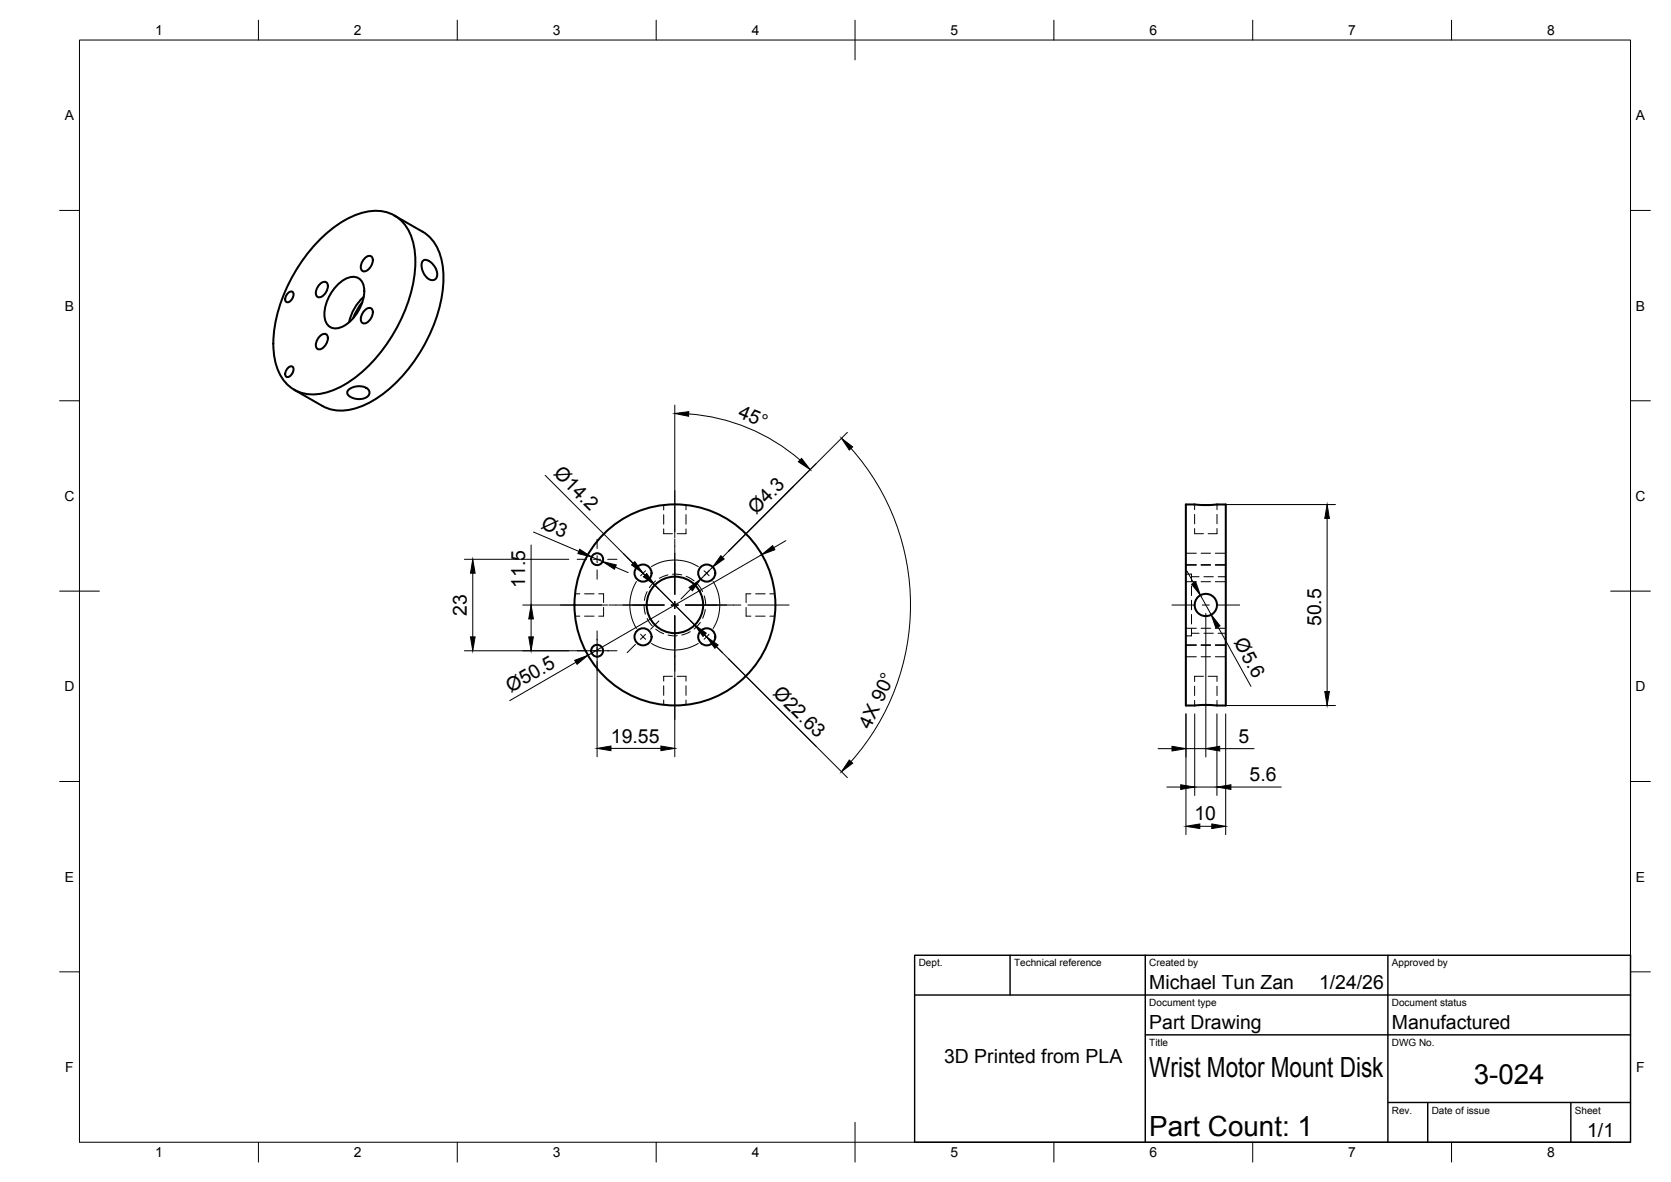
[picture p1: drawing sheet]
<svg xmlns="http://www.w3.org/2000/svg" width="420mm" height="297mm" viewBox="0 0 420 297" stroke-linecap="round" stroke-linejoin="round" font-family="sans-serif">
<!-- layer: Visible -->
<g fill="none" stroke="#000" stroke-width=".51">
<path d="M80.7 60a23 23 0 0 1 12.5-6.9 9.4 9.4 0 0 1 10.5 7.3 28.8 28.8 0 0 1-2.2 18.4 38.6 38.6 0 0 1-14.9 17.9 14.2 14.2 0 0 1-10.8 2 10.2 10.2 0 0 1-6.8-8.6 32.4 32.4 0 0 1 4.5-20.5 41.6 41.6 0 0 1 7.2-9.6zM99.2 54.2l7.1 4a11.8 11.8 0 0 1 5.1 9.9 37.4 37.4 0 0 1-8.9 24.9 26.3 26.3 0 0 1-14.8 10 10 10 0 0 1-6.7-1l-7-4.1M72.4 73.6a.77 .77 0 0 1 1.4 0 1.95 1.95 0 0 1-1.7 2.4 1.29 1.29 0 0 1 0-2zM80.5 71.3a1.08 1.08 0 0 1 1.5-.4 1.08 1.08 0 0 1 .4 1.5l-.4 1a1.74 1.74 0 0 1-2.3 1.1 2.58 2.58 0 0 1 .8-3.2zM85 71.5a4.9 4.9 0 0 1 4.8-1.8 3.8 3.8 0 0 1 1.7 4.4 10.8 10.8 0 0 1-5.8 8.2 2.79 2.79 0 0 1-4.1-2.4 10.5 10.5 0 0 1 3.4-8.4zM91.1 76l-1.2 1.6-1.1 2.4M91.5 74.6a11.7 11.7 0 0 0-3.7 6.4M91.8 77.9a1.08 1.08 0 0 1 1.5-.4 1.08 1.08 0 0 1 .4 1.5l-.4 1a1.74 1.74 0 0 1-2.3 1.1 2.58 2.58 0 0 1 .8-3.2zM91.8 64.8a1.08 1.08 0 0 1 1.5-.4 1.08 1.08 0 0 1 .4 1.5l-.4 1a1.74 1.74 0 0 1-2.3 1.1 2.58 2.58 0 0 1 .8-3.2zM106.3 65.6a1.66 1.66 0 0 1 2.3 .6 3 3 0 0 1 .9 4 2.1 2.1 0 0 1-2.9-1.3l-.6-1.8v-.8zM72.4 92.4a.77 .77 0 0 1 1.4 0 1.95 1.95 0 0 1-1.7 2.3 1.29 1.29 0 0 1 0-1.9zM80.5 84.4a1.08 1.08 0 0 1 1.5-.4 1.08 1.08 0 0 1 .4 1.5l-.4 1a1.74 1.74 0 0 1-2.3 1.1 2.58 2.58 0 0 1 .8-3.2z"/>
<path d="M87.6 98a3.8 3.8 0 0 1 5.2 .2 1.68 1.68 0 0 1-1.9 2.1 3.3 3.3 0 0 1-3.6-1.5zM298.2 126.8l4.2 .1 5.8-.1v50.5l-4.2-.1-5.8 .1z"/>
<circle cx="150.1" cy="140.5" r="1.49"/>
<circle cx="161.7" cy="144" r="2.15"/>
<circle cx="169.7" cy="152" r="7.1"/>
<circle cx="169.7" cy="152" r="25.3"/>
<circle cx="177.7" cy="144" r="2.15"/>
<circle cx="303.2" cy="152" r="2.8"/>
<circle cx="150.1" cy="163.5" r="1.49"/>
<circle cx="161.7" cy="160" r="2.15"/>
<circle cx="177.7" cy="160" r="2.15"/>
</g>
<!-- layer: Hidden -->
<g fill="none" stroke="#000" stroke-width=".25">
<path d="M166.9 132.9v1.2h2.2M166.9 126.9v1.3M166.9 129.3v2.4M172.5 132.9v1.2h-2.2M172.5 126.9v1.3M172.5 129.3v2.4M298.2 139h2.6M300.4 132.8v1.3h2.2M300.4 126.8v1.3M300.4 129.3v2.3M302 139h2.4M305.6 139h2.6"/>
<path d="M306 132.8v1.3h-2.2M306 126.8v1.3M306 129.3v2.3M144.6 154.8h1.2M144.6 149.2h1.2M147 154.8h2.4M147 149.2h2.4M150.6 149.2h1.2v2.2M151.8 152.6v2.2h-1.2M161.9 152l.4 2.3M162.7 148.7l-.7 2.2M162.7 155.4l1.3 1.9"/>
<path d="M164.8 146l-1.5 1.7M164.9 158.1l2 1.2M168 144.5l-2.2 .8M168 159.6l2.3 .2M169.1 144.3l2.3 .2M172.5 144.8l2 1.2M173.6 158.7l-2.2 .9M175.4 146.8l1.3 1.9M176.1 156.4l-1.6 1.7M177.1 149.8l.3 2.2M177.3 153.2l-.6 2.2M187.6 152.6v2.2h1.2"/>
<path d="M188.8 149.2h-1.2v2.2M190 154.8h2.4M190 149.2h2.4M193.6 154.8h1.2M193.6 149.2h1.2M298.2 144.3h1.4v1.8M298.2 142h2.6M298.2 157.9h2.6M298.2 146.2h2.6M298.2 141.9h2.6M299.6 147.3v2.4M299.6 150.8v2.4"/>
<path d="M299.6 154.4v2.4M299.6 158v1.8h-1.4M299.6 159.1h1.9M299.6 144.9h1.9M302 142h2.4M302 157.9h2.4M302 146.2h2.4M302 141.9h2.4M302.7 159.1h2.4M302.7 144.9h2.4M305.6 142h2.6M305.6 157.9h2.6"/>
<path d="M305.6 146.2h2.6M305.6 141.9h2.6M306.3 159.1h1.9M306.3 144.9h1.9M166.9 172.3v2.4M166.9 175.9v1.3M169.1 170h-2.2v1.2M170.3 170h2.2v1.2M172.5 172.3v2.4M172.5 175.9v1.3M298.2 162h2.6M298.2 165h2.6"/>
<path d="M298.2 162.2h2.6M300.4 172.4v2.4M300.4 176v1.3M302 162h2.4M302 165h2.4M302 162.2h2.4M302.6 170h-2.2v1.2M303.8 170h2.2v1.2M305.6 162h2.6M305.6 165h2.6M305.6 162.2h2.6M306 172.4v2.4"/>
<path d="M306 176v1.3"/>
</g>
<!-- layer: BORDER -->
<g fill="none" stroke="#000" stroke-width=".25">
<path d="M20 10.1h390v276.9h-390zM65 5.1v5M115 5.1v5M165 5.1v5M215 5.1v10M265 5.1v5M315 5.1v5M365 5.1v5M15 52.9h5M410 52.9h5M15 100.7h5M410 100.7h5"/>
<path d="M15 148.6h10M405 148.6h10M15 196.4h5M410 196.4h5M15 244.2h5M410 244.2h5M65 287v5M115 287v5M165 287v5M215 282.1v9.9M265 287v5M315 287v5"/>
<path d="M365 287v5"/>
</g>
<!-- layer: TITLEBLOCK -->
<path d="M230 240.1h180v46.9h-180zM230 250h180M254 240.1v9.9M288 240.1v46.9M349 240.1v46.9M288 260.1h122M349 277.1h61M359 277.1v9.9M395 277.1v9.9" fill="none" stroke="#000" stroke-width=".36"/>
<!-- layer: Smart Centers -->
<g fill="none" stroke="#000" stroke-width=".25">
<path d="M150.1 135.5v2.4M150.1 139.6v1.8M169.7 123.3v10.4M169.7 135.4v14M140.9 152h10.4M145.1 140.6h2.3M149.2 140.6h1.8M150.1 143.2v2.3M150.1 158.5v2.4M152.8 140.6h2.3M153.1 152h13.9M157.7 140l2.1 2.1"/>
<path d="M160 146.1a11.3 11.3 0 0 0 0 11.8M161 143.4l1.3 1.3M161.1 159.4l1.2 1.2M162.3 159.4l-1.3 1.3M162.3 143.4l-1.2 1.3M163.6 145.9l2.1 2.1M163.8 142.4a11.3 11.3 0 0 1 11.8 0M165.7 156l-2.1 2.1M168.8 152h1.8M169.7 151.2v1.7M169.7 154.7v13.9M172.4 152h13.9"/>
<path d="M173.7 156l2.1 2.1M175.8 145.9l-2.1 2.1M177 143.4l1.3 1.3M177 159.4l1.3 1.3M178.3 159.4l-1.3 1.2M178.3 143.4l-1.3 1.3M179.3 146.1a11.3 11.3 0 0 1 0 11.8M181.7 140l-2.1 2.1M188.1 152h10.3M294.7 152h5.8M302.3 152h1.8M305.9 152h5.8"/>
<path d="M145.1 163.5h2.3M149.2 163.5h1.8M150.1 162.7v1.7M150.1 166.2v2.3M152.8 163.5h2.3M159.8 161.9l-2.1 2.1M163.8 161.7a11.3 11.3 0 0 0 11.8 0M169.7 170.4v10.4M179.6 161.9l2.1 2.1"/>
</g>
<!-- layer: FD_Dimensions -->
<g fill="none" stroke="#000" stroke-width=".25">
<path d="M137.1 119.5l25.1 25.1M169.7 101.8v33.3M173.2 104a48.1 48.1 0 0 1 28 11.6M213.1 108.7l-31.4 31.3M214 112.7a59.3 59.3 0 0 1 0 78.7M133.5 137v15M134.1 133.7l11.4 4.9M148.8 140l2.7 1.1M191.5 139.4l-43.7 25.3M197.6 135.9l-3 1.7M302.5 126.8h33.3M333.7 130.3v43.5"/>
<path d="M116.8 140.6h26.2M118.9 144v16M131.4 152h21.4M133.5 155.5v4.5M154.7 142.5l3.2 1.4M161.7 144l17.9 18M173.7 148l-2.5 2.5M179.2 142.5l-3.1 3.1M298.4 143.5l1.7 3M301.8 149.6l2.7 4.9M303.2 154.1v36.1M306.3 157.6l8.2 14.9"/>
<path d="M116.8 163.5h36.2M144.8 166.4l-16.6 9.7M150.1 160.6v29.6M169.7 164.7v25.5M180.1 162.5l25.2 25.1M183.2 165.5l29.9 29.9M298.2 179.4v30.3M300.4 179.4v20.5M302.5 177.3h33.3M306 179.4v20.5M308.2 179.4v30.3M153.6 188.1h12.6"/>
<path d="M291.2 188.1h3.5M293.4 197.8h3.5M298.2 188.1h5M300.4 197.8h5.6M306.7 188.1h8.6M309.5 197.8h12.7M301.7 207.7h3"/>
</g>
<g fill="#000" stroke="#000" stroke-width=".25">
<path d="M169.7 103.9l3.5-.5-.1 1.2zM201.5 115.2l2.2 2.8-3-2zM211.6 110.1l2.8 2.2-.8 .8zM145.8 138l3 2-3.5-.9zM181.3 139.6l.8 .9-2.9 2zM191.5 139.4l2.8-2.3 .5 1zM333.7 126.8l.6 3.5h-1.2zM118.9 140.6l.6 3.4h-1.2zM133.5 152l.6 3.5h-1.2zM151.5 141.1l3.5 .9-.5 1.1zM158.8 142l.8-.9 2.1 2.9zM161.8 145l.8-.9 2.1 2.9z"/>
<path d="M173.3 147.6l2.8-2-2 2.8zM174.7 157.1l2.9 2-.8 .8zM299.6 146.8l1.1-.6 1.1 3.4zM304.5 154.5l2.3 2.8-1.1 .5zM118.3 160h1.2l-.6 3.5zM132.9 160h1.2l-.6 3.5zM144.5 165.9l3.3-1.2-2.7 2.2zM177.7 160l2.9 2.1-.9 .8zM333.1 173.8h1.2l-.6 3.5zM150.1 188.1l3.5-.6v1.1zM166.2 187.5l3.5 .6-3.5 .5zM213.6 191l.8 .8-2.8 2.1z"/>
<path d="M294.7 187.5l3.5 .6-3.5 .6zM296.9 197.2l3.5 .6-3.5 .6zM303.2 188.1l3.5-.6v1.2zM306 197.8l3.5-.6v1.2zM298.2 207.7l3.5-.6v1.1zM304.7 207.1l3.5 .6-3.5 .5z"/>
</g>
<g font-size="7">
<text x="289" y="270.6">Wrist Motor Mount Disk</text>
<text x="370.5" y="272.3">3-024</text>
<text x="289" y="285.5">Part Count: 1</text>
</g>
<g font-size="4.9">
<text x="185.4" y="104.9" transform="rotate(23 185.4 104.9)">45°</text>
<text x="139" y="119.2" transform="rotate(45 139 119.2)">Ø14.2</text>
<text x="190.1" y="129.5" transform="rotate(-45 190.1 129.5)">Ø4.3</text>
<text x="135.8" y="132.7" transform="rotate(23 135.8 132.7)">Ø3</text>
<text x="132.1" y="147.7" transform="rotate(-90 132.1 147.7)">11.5</text>
<text x="117.4" y="154.7" transform="rotate(-90 117.4 154.7)">23</text>
<text x="310.2" y="161.4" transform="rotate(61 310.2 161.4)">Ø5.6</text>
<text x="332.2" y="157.4" transform="rotate(-90 332.2 157.4)">50.5</text>
<text x="128.4" y="174.1" transform="rotate(-30 128.4 174.1)">Ø50.5</text>
<text x="194.2" y="174.4" transform="rotate(45 194.2 174.4)">Ø22.63</text>
<text x="218.8" y="183.3" transform="rotate(-65 218.8 183.3)">4X 90°</text>
<text x="153.6" y="186.6">19.55</text>
<text x="311.4" y="186.7">5</text>
<text x="314.2" y="196.3">5.6</text>
<text x="300.3" y="206.2">10</text>
<text x="289" y="248.5">Michael Tun Zan</text>
<text x="331.7" y="248.5">1/24/26</text>
<text x="289" y="258.6">Part Drawing</text>
<text x="350" y="258.6">Manufactured</text>
<text x="237.4" y="267.2">3D Printed from PLA</text>
<text x="399.1" y="285.7">1/1</text>
</g>
<g font-size="3.5">
<text x="39" y="8.8">1</text>
<text x="89" y="8.8">2</text>
<text x="139" y="8.8">3</text>
<text x="189" y="8.8">4</text>
<text x="239" y="8.8">5</text>
<text x="289" y="8.8">6</text>
<text x="339" y="8.8">7</text>
<text x="389" y="8.8">8</text>
<text x="16.3" y="30.2">A</text>
<text x="411.3" y="30.2">A</text>
<text x="16.3" y="78">B</text>
<text x="411.3" y="78">B</text>
<text x="16.2" y="125.9">C</text>
<text x="411.2" y="125.9">C</text>
<text x="16.2" y="173.7">D</text>
<text x="411.2" y="173.7">D</text>
<text x="16.3" y="221.6">E</text>
<text x="411.3" y="221.6">E</text>
<text x="16.4" y="269.4">F</text>
<text x="411.4" y="269.4">F</text>
<text x="39" y="290.8">1</text>
<text x="89" y="290.8">2</text>
<text x="139" y="290.8">3</text>
<text x="189" y="290.8">4</text>
<text x="239" y="290.8">5</text>
<text x="289" y="290.8">6</text>
<text x="339" y="290.8">7</text>
<text x="389" y="290.8">8</text>
</g>
<g font-size="2.5">
<text x="231" y="242.9">Dept.</text>
<text x="255" y="242.9">Technical reference</text>
<text x="289" y="242.9">Created by</text>
<text x="350" y="242.9">Approved by</text>
<text x="289" y="252.8">Document type</text>
<text x="350" y="252.8">Document status</text>
<text x="289" y="262.9">Title</text>
<text x="350" y="262.9">DWG No.</text>
<text x="350" y="279.9">Rev.</text>
<text x="360" y="279.9">Date of issue</text>
<text x="396" y="279.9">Sheet</text>
</g>
</svg>
